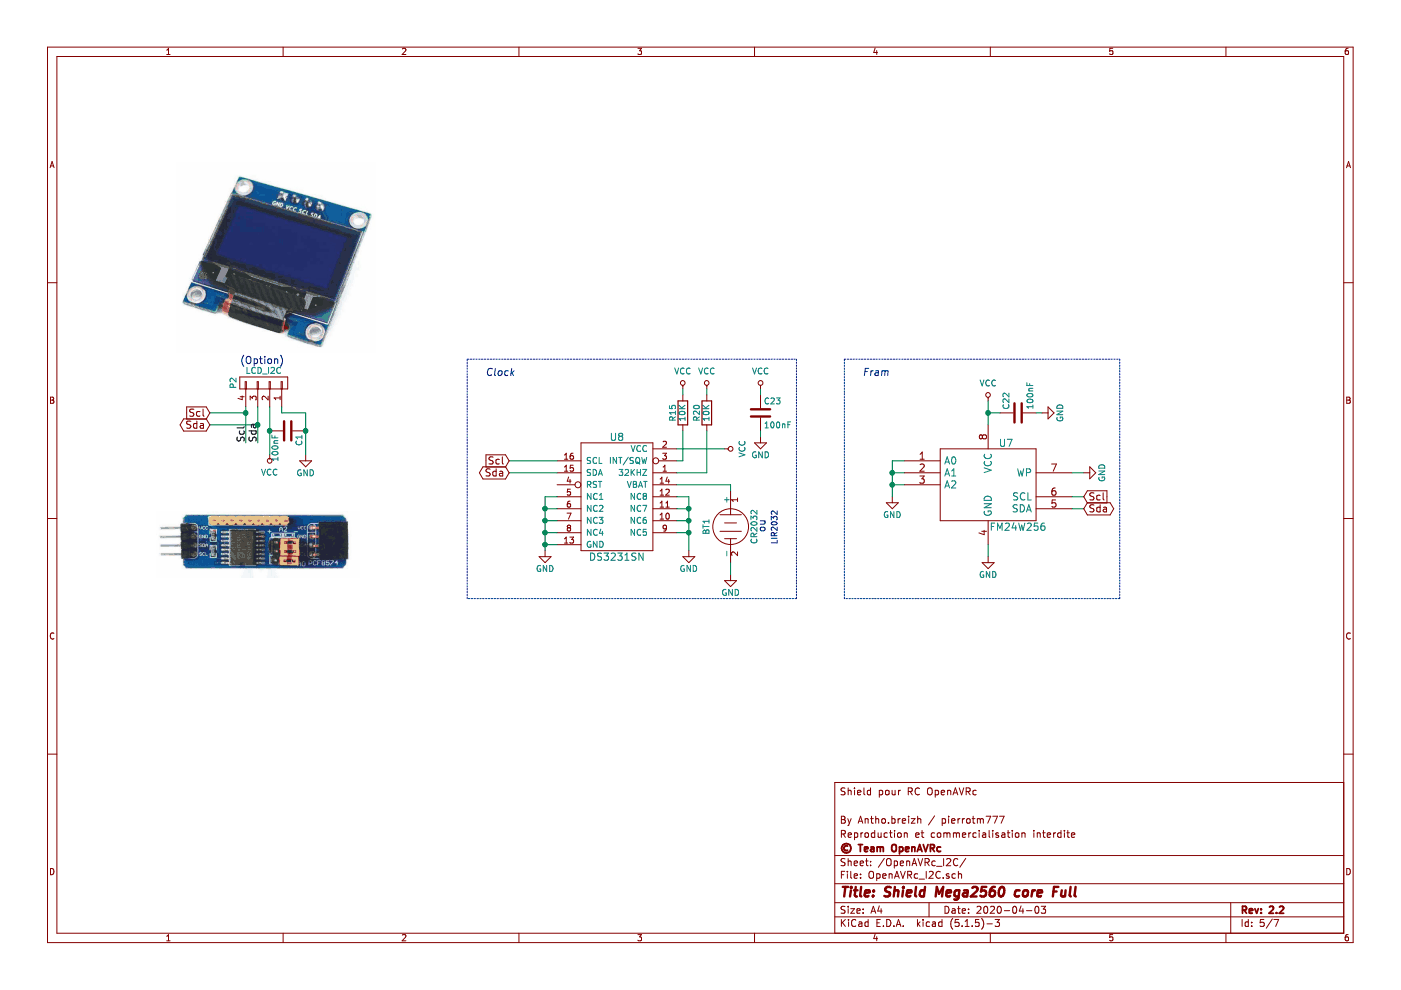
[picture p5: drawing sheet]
EESchema Schematic File Version 4
EELAYER 30 0
EELAYER END
$Descr A4 11693 8268
encoding utf-8
Sheet 5 7
Title "Shield Mega2560 core Full"
Date "2020-04-03"
Rev "2.2"
Comp "© Team OpenAVRc"
Comment1 "Reproduction et commercialisation interdite"
Comment2 "By Antho.breizh / pierrotm777"
Comment3 ""
Comment4 "Shield pour RC OpenAVRc"
$EndDescr
$Comp
L Mega_2560-core-mini_full_2.2-rescue:24C512-memory U7
U 1 1
P 8250 4050
F 0 "U7" H 8400 4400 60  0000 C CNN
F 1 "FM24W256" H 8500 3700 60  0000 C CNN
F 2 "Mylib_v2.2:SOIC-8-FRAM_DI" H 8250 4050 60  0001 C CNN
F 3 "" H 8250 4050 60  0001 C CNN
	1    8250 4050
	1    0    0    -1  
$EndComp
$Comp
L Mega_2560-core-mini_full_2.2-rescue:GND-RESCUE-Mega_2560_core_mini_full_2.0-Mega_2560-core-mini_full_2.1-rescue-Mega_2560-core-mini_full_2.1-rescue-Mega_2560-core-mini_full_2.2-rescue #PWR084
U 1 1
P 8250 4650
F 0 "#PWR084" H 8250 4400 50  0001 C CNN
F 1 "GND" H 8250 4500 50  0000 C CNN
F 2 "" H 8250 4650 50  0000 C CNN
F 3 "" H 8250 4650 50  0000 C CNN
	1    8250 4650
	1    0    0    -1  
$EndComp
$Comp
L Mega_2560-core-mini_full_2.2-rescue:VCC-power1 #PWR085
U 1 1
P 8250 3350
F 0 "#PWR085" H 8250 3200 50  0001 C CNN
F 1 "VCC" H 8250 3500 50  0000 C CNN
F 2 "" H 8250 3350 50  0000 C CNN
F 3 "" H 8250 3350 50  0000 C CNN
	1    8250 3350
	1    0    0    -1  
$EndComp
$Comp
L Mega_2560-core-mini_full_2.2-rescue:C-RESCUE-Mega_2560_core_mini_full_2.0-Mega_2560-core-mini_full_2.1-rescue-Mega_2560-core-mini_full_2.1-rescue-Mega_2560-core-mini_full_2.2-rescue C22
U 1 1
P 8500 3450
F 0 "C22" H 8525 3550 50  0000 L CNN
F 1 "100nF" H 8525 3350 50  0000 L CNN
F 2 "Capacitors_SMD:C_1206" H 8538 3300 50  0001 C CNN
F 3 "" H 8500 3450 50  0000 C CNN
	1    8500 3450
	0    -1   -1   0   
$EndComp
$Comp
L Mega_2560-core-mini_full_2.2-rescue:GND-RESCUE-Mega_2560_core_mini_full_2.0-Mega_2560-core-mini_full_2.1-rescue-Mega_2560-core-mini_full_2.1-rescue-Mega_2560-core-mini_full_2.2-rescue #PWR086
U 1 1
P 8700 3450
F 0 "#PWR086" H 8700 3200 50  0001 C CNN
F 1 "GND" H 8700 3300 50  0000 C CNN
F 2 "" H 8700 3450 50  0000 C CNN
F 3 "" H 8700 3450 50  0000 C CNN
	1    8700 3450
	0    -1   -1   0   
$EndComp
$Comp
L Mega_2560-core-mini_full_2.2-rescue:GND-RESCUE-Mega_2560_core_mini_full_2.0-Mega_2560-core-mini_full_2.1-rescue-Mega_2560-core-mini_full_2.1-rescue-Mega_2560-core-mini_full_2.2-rescue #PWR087
U 1 1
P 9050 3950
F 0 "#PWR087" H 9050 3700 50  0001 C CNN
F 1 "GND" H 9050 3800 50  0000 C CNN
F 2 "" H 9050 3950 50  0000 C CNN
F 3 "" H 9050 3950 50  0000 C CNN
	1    9050 3950
	0    -1   -1   0   
$EndComp
$Comp
L Mega_2560-core-mini_full_2.2-rescue:DS3231-Mega_2560-core-mini_full_2.1-rescue-Mega_2560-core-mini_full_2.1-rescue-Mega_2560-core-mini_full_2.2-rescue U8
U 1 1
P 5150 4150
F 0 "U8" H 5150 4650 60  0000 C CNN
F 1 "DS3231SN" H 5150 3650 60  0000 C CNN
F 2 "Mylib_v2.2:SO-16-DS3231" H 5100 4100 60  0001 C CNN
F 3 "" H 5100 4100 60  0001 C CNN
	1    5150 4150
	1    0    0    -1  
$EndComp
$Comp
L Mega_2560-core-mini_full_2.2-rescue:GND-RESCUE-Mega_2560_core_mini_full_2.0-Mega_2560-core-mini_full_2.1-rescue-Mega_2560-core-mini_full_2.1-rescue-Mega_2560-core-mini_full_2.2-rescue #PWR088
U 1 1
P 4550 4600
F 0 "#PWR088" H 4550 4350 50  0001 C CNN
F 1 "GND" H 4550 4450 50  0000 C CNN
F 2 "" H 4550 4600 50  0000 C CNN
F 3 "" H 4550 4600 50  0000 C CNN
	1    4550 4600
	1    0    0    -1  
$EndComp
$Comp
L Mega_2560-core-mini_full_2.2-rescue:GND-RESCUE-Mega_2560_core_mini_full_2.0-Mega_2560-core-mini_full_2.1-rescue-Mega_2560-core-mini_full_2.1-rescue-Mega_2560-core-mini_full_2.2-rescue #PWR089
U 1 1
P 5750 4600
F 0 "#PWR089" H 5750 4350 50  0001 C CNN
F 1 "GND" H 5750 4450 50  0000 C CNN
F 2 "" H 5750 4600 50  0000 C CNN
F 3 "" H 5750 4600 50  0000 C CNN
	1    5750 4600
	1    0    0    -1  
$EndComp
$Comp
L Mega_2560-core-mini_full_2.2-rescue:GND-RESCUE-Mega_2560_core_mini_full_2.0-Mega_2560-core-mini_full_2.1-rescue-Mega_2560-core-mini_full_2.1-rescue-Mega_2560-core-mini_full_2.2-rescue #PWR090
U 1 1
P 6100 4800
F 0 "#PWR090" H 6100 4550 50  0001 C CNN
F 1 "GND" H 6100 4650 50  0000 C CNN
F 2 "" H 6100 4800 50  0000 C CNN
F 3 "" H 6100 4800 50  0000 C CNN
	1    6100 4800
	1    0    0    -1  
$EndComp
$Comp
L Mega_2560-core-mini_full_2.2-rescue:C-RESCUE-Mega_2560_core_mini_full_2.0-Mega_2560-core-mini_full_2.1-rescue-Mega_2560-core-mini_full_2.1-rescue-Mega_2560-core-mini_full_2.2-rescue C23
U 1 1
P 6350 3450
F 0 "C23" H 6375 3550 50  0000 L CNN
F 1 "100nF" H 6375 3350 50  0000 L CNN
F 2 "Capacitors_SMD:C_1206" H 6388 3300 50  0001 C CNN
F 3 "" H 6350 3450 50  0000 C CNN
	1    6350 3450
	1    0    0    -1  
$EndComp
$Comp
L Mega_2560-core-mini_full_2.2-rescue:VCC-power1 #PWR091
U 1 1
P 6350 3250
F 0 "#PWR091" H 6350 3100 50  0001 C CNN
F 1 "VCC" H 6350 3400 50  0000 C CNN
F 2 "" H 6350 3250 50  0000 C CNN
F 3 "" H 6350 3250 50  0000 C CNN
	1    6350 3250
	1    0    0    -1  
$EndComp
$Comp
L Mega_2560-core-mini_full_2.2-rescue:GND-RESCUE-Mega_2560_core_mini_full_2.0-Mega_2560-core-mini_full_2.1-rescue-Mega_2560-core-mini_full_2.1-rescue-Mega_2560-core-mini_full_2.2-rescue #PWR092
U 1 1
P 6350 3650
F 0 "#PWR092" H 6350 3400 50  0001 C CNN
F 1 "GND" H 6350 3500 50  0000 C CNN
F 2 "" H 6350 3650 50  0000 C CNN
F 3 "" H 6350 3650 50  0000 C CNN
	1    6350 3650
	1    0    0    -1  
$EndComp
$Comp
L Mega_2560-core-mini_full_2.2-rescue:VCC-power1 #PWR093
U 1 1
P 6050 3750
F 0 "#PWR093" H 6050 3600 50  0001 C CNN
F 1 "VCC" H 6050 3900 50  0000 C CNN
F 2 "" H 6050 3750 50  0000 C CNN
F 3 "" H 6050 3750 50  0000 C CNN
	1    6050 3750
	0    1    1    0   
$EndComp
$Comp
L Mega_2560-core-mini_full_2.2-rescue:R-RESCUE-Mega_2560_core_mini_full_2.0-Mega_2560-core-mini_full_2.1-rescue-Mega_2560-core-mini_full_2.1-rescue-Mega_2560-core-mini_full_2.2-rescue R15
U 1 1
P 5700 3450
F 0 "R15" V 5780 3450 50  0000 C CNN
F 1 "10K" V 5700 3450 50  0000 C CNN
F 2 "Mylib_v2.2:R_1206" V 5630 3450 50  0001 C CNN
F 3 "" H 5700 3450 50  0000 C CNN
	1    5700 3450
	-1   0    0    1   
$EndComp
$Comp
L Mega_2560-core-mini_full_2.2-rescue:R-RESCUE-Mega_2560_core_mini_full_2.0-Mega_2560-core-mini_full_2.1-rescue-Mega_2560-core-mini_full_2.1-rescue-Mega_2560-core-mini_full_2.2-rescue R20
U 1 1
P 5900 3450
F 0 "R20" V 5980 3450 50  0000 C CNN
F 1 "10K" V 5900 3450 50  0000 C CNN
F 2 "Mylib_v2.2:R_1206" V 5830 3450 50  0001 C CNN
F 3 "" H 5900 3450 50  0000 C CNN
	1    5900 3450
	-1   0    0    1   
$EndComp
$Comp
L Mega_2560-core-mini_full_2.2-rescue:VCC-power1 #PWR094
U 1 1
P 5900 3250
F 0 "#PWR094" H 5900 3100 50  0001 C CNN
F 1 "VCC" H 5900 3400 50  0000 C CNN
F 2 "" H 5900 3250 50  0000 C CNN
F 3 "" H 5900 3250 50  0000 C CNN
	1    5900 3250
	1    0    0    -1  
$EndComp
$Comp
L Mega_2560-core-mini_full_2.2-rescue:VCC-power1 #PWR095
U 1 1
P 5700 3250
F 0 "#PWR095" H 5700 3100 50  0001 C CNN
F 1 "VCC" H 5700 3400 50  0000 C CNN
F 2 "" H 5700 3250 50  0000 C CNN
F 3 "" H 5700 3250 50  0000 C CNN
	1    5700 3250
	1    0    0    -1  
$EndComp
$Comp
L Mega_2560-core-mini_full_2.2-rescue:GND-RESCUE-Mega_2560_core_mini_full_2.0-Mega_2560-core-mini_full_2.1-rescue-Mega_2560-core-mini_full_2.1-rescue-Mega_2560-core-mini_full_2.2-rescue #PWR096
U 1 1
P 7450 4150
F 0 "#PWR096" H 7450 3900 50  0001 C CNN
F 1 "GND" H 7450 4000 50  0000 C CNN
F 2 "" H 7450 4150 50  0000 C CNN
F 3 "" H 7450 4150 50  0000 C CNN
	1    7450 4150
	1    0    0    -1  
$EndComp
$Comp
L Mega_2560-core-mini_full_2.2-rescue:BATTERY-device BT1
U 1 1
P 6100 4400
F 0 "BT1" H 6100 4200 50  0000 C CNN
F 1 "CR2032" H 6100 4600 50  0000 C CNN
F 2 "Pin_Headers:Pin_Header_Straight_1x02_Pitch2.54mm" H 6100 4400 60  0001 C CNN
F 3 "" H 6100 4400 60  0000 C CNN
	1    6100 4400
	0    1    1    0   
$EndComp
Text Notes 4050 3150 0    60   Italic 0
Clock
Text Notes 7200 3150 0    60   Italic 0
Fram
Text Notes 6500 4550 1    47   ~ 0
LIR2032\n
Text Notes 6400 4450 1    60   ~ 0
ou
Wire Wire Line
	8250 3350 8250 3450
Wire Wire Line
	8700 3450 8650 3450
Wire Wire Line
	8350 3450 8250 3450
Connection ~ 8250 3450
Wire Wire Line
	8250 4650 8250 4550
Wire Wire Line
	8950 4150 9050 4150
Wire Wire Line
	8950 4250 9050 4250
Wire Wire Line
	8950 3950 9050 3950
Wire Wire Line
	4650 3850 4250 3850
Wire Wire Line
	4650 3950 4250 3950
Wire Wire Line
	4650 4150 4550 4150
Wire Wire Line
	4550 4150 4550 4250
Wire Wire Line
	4650 4550 4550 4550
Connection ~ 4550 4550
Wire Wire Line
	4650 4450 4550 4450
Connection ~ 4550 4450
Wire Wire Line
	4650 4350 4550 4350
Connection ~ 4550 4350
Wire Wire Line
	4650 4250 4550 4250
Connection ~ 4550 4250
Wire Wire Line
	5650 4150 5750 4150
Wire Wire Line
	5750 4150 5750 4250
Wire Wire Line
	5650 4450 5750 4450
Connection ~ 5750 4450
Wire Wire Line
	5650 4350 5750 4350
Connection ~ 5750 4350
Wire Wire Line
	5650 4250 5750 4250
Connection ~ 5750 4250
Wire Wire Line
	5650 4050 6100 4050
Wire Wire Line
	6100 4700 6100 4800
Wire Wire Line
	6350 3300 6350 3250
Wire Wire Line
	6350 3650 6350 3600
Wire Wire Line
	6050 3750 5650 3750
Wire Wire Line
	5700 3600 5700 3850
Wire Wire Line
	5700 3850 5650 3850
Wire Wire Line
	5900 3600 5900 3950
Wire Wire Line
	5900 3950 5650 3950
Wire Wire Line
	5700 3300 5700 3250
Wire Wire Line
	5900 3300 5900 3250
Wire Wire Line
	7550 3850 7450 3850
Wire Wire Line
	7450 3850 7450 3950
Wire Wire Line
	7550 4050 7450 4050
Connection ~ 7450 4050
Wire Wire Line
	7550 3950 7450 3950
Connection ~ 7450 3950
Wire Wire Line
	6100 4050 6100 4100
Wire Notes Line
	3900 3000 6650 3000
Wire Notes Line
	6650 3000 6650 5000
Wire Notes Line
	6650 5000 3900 5000
Wire Notes Line
	3900 5000 3900 3000
Wire Notes Line
	7050 3000 9350 3000
Wire Notes Line
	9350 3000 9350 5000
Wire Notes Line
	9350 5000 7050 5000
Wire Notes Line
	7050 5000 7050 3000
$Comp
L Mega_2560-core-mini_full_2.2-rescue:VCC-power1 #PWR097
U 1 1
P 2250 3800
F 0 "#PWR097" H 2250 3650 50  0001 C CNN
F 1 "VCC" H 2250 3950 50  0000 C CNN
F 2 "" H 2250 3800 50  0000 C CNN
F 3 "" H 2250 3800 50  0000 C CNN
	1    2250 3800
	-1   0    0    1   
$EndComp
$Comp
L Mega_2560-core-mini_full_2.2-rescue:GND-RESCUE-Mega_2560_core_mini_full_2.0-Mega_2560-core-mini_full_2.1-rescue-Mega_2560-core-mini_full_2.1-rescue-Mega_2560-core-mini_full_2.2-rescue #PWR098
U 1 1
P 2550 3800
F 0 "#PWR098" H 2550 3550 50  0001 C CNN
F 1 "GND" H 2550 3650 50  0000 C CNN
F 2 "" H 2550 3800 50  0000 C CNN
F 3 "" H 2550 3800 50  0000 C CNN
	1    2550 3800
	1    0    0    -1  
$EndComp
Text Label 2050 3700 1    60   ~ 0
Scl
Text Label 2150 3700 1    60   ~ 0
Sda
$Comp
L Mega_2560-core-mini_full_2.2-rescue:C-RESCUE-Mega_2560_core_mini_full_2.0-Mega_2560-core-mini_full_2.1-rescue-Mega_2560-core-mini_full_2.1-rescue-Mega_2560-core-mini_full_2.2-rescue C1
U 1 1
P 2400 3600
F 0 "C1" H 2425 3700 50  0000 L CNN
F 1 "100nF" H 2425 3500 50  0000 L CNN
F 2 "Capacitors_SMD:C_1206" H 2438 3450 50  0001 C CNN
F 3 "" H 2400 3600 50  0000 C CNN
	1    2400 3600
	0    1    1    0   
$EndComp
$Comp
L Mega_2560-core-mini_full_2.2-rescue:CONN_01X04-Mega_2560-core-mini_full_2.1-Mega_2560-core-mini_full_2.1-rescue-Mega_2560-core-mini_full_2.2-rescue P2
U 1 1
P 2200 3200
F 0 "P2" H 2200 2950 50  0000 C CNN
F 1 "LCD_I2C" V 2300 3200 50  0000 C CNN
F 2 "Pin_Headers:Pin_Header_Straight_1x04_Pitch2.54mm" H 2200 3200 50  0001 C CNN
F 3 "" H 2200 3200 50  0000 C CNN
	1    2200 3200
	0    1    -1   0   
$EndComp
Connection ~ 2550 3600
Wire Wire Line
	2550 3450 2550 3600
Connection ~ 2250 3600
Wire Wire Line
	2250 3400 2250 3600
Wire Wire Line
	2050 3400 2050 3450
Wire Wire Line
	2150 3400 2150 3550
Wire Wire Line
	2350 3450 2550 3450
Wire Wire Line
	2350 3450 2350 3400
Wire Wire Line
	2050 3450 1750 3450
Connection ~ 2050 3450
Text GLabel 1750 3450 0    60   Input ~ 0
Scl
Wire Wire Line
	2150 3550 1750 3550
Connection ~ 2150 3550
Text GLabel 1750 3550 0    60   BiDi ~ 0
Sda
Text Notes 2000 3050 0    60   ~ 0
(Option)
Wire Wire Line
	8250 3450 8250 3550
Wire Wire Line
	4550 4550 4550 4600
Wire Wire Line
	4550 4450 4550 4550
Wire Wire Line
	4550 4350 4550 4450
Wire Wire Line
	4550 4250 4550 4350
Wire Wire Line
	5750 4450 5750 4600
Wire Wire Line
	5750 4350 5750 4450
Wire Wire Line
	5750 4250 5750 4350
Wire Wire Line
	7450 4050 7450 4150
Wire Wire Line
	7450 3950 7450 4050
Wire Wire Line
	2550 3600 2550 3800
Wire Wire Line
	2250 3600 2250 3800
Wire Wire Line
	2050 3450 2050 3700
Wire Wire Line
	2150 3550 2150 3700
Text GLabel 4250 3850 0    60   Input ~ 0
Scl
Text GLabel 4250 3950 0    60   BiDi ~ 0
Sda
Text GLabel 9050 4150 2    60   Input ~ 0
Scl
Text GLabel 9050 4250 2    60   BiDi ~ 0
Sda
$EndSCHEMATC
